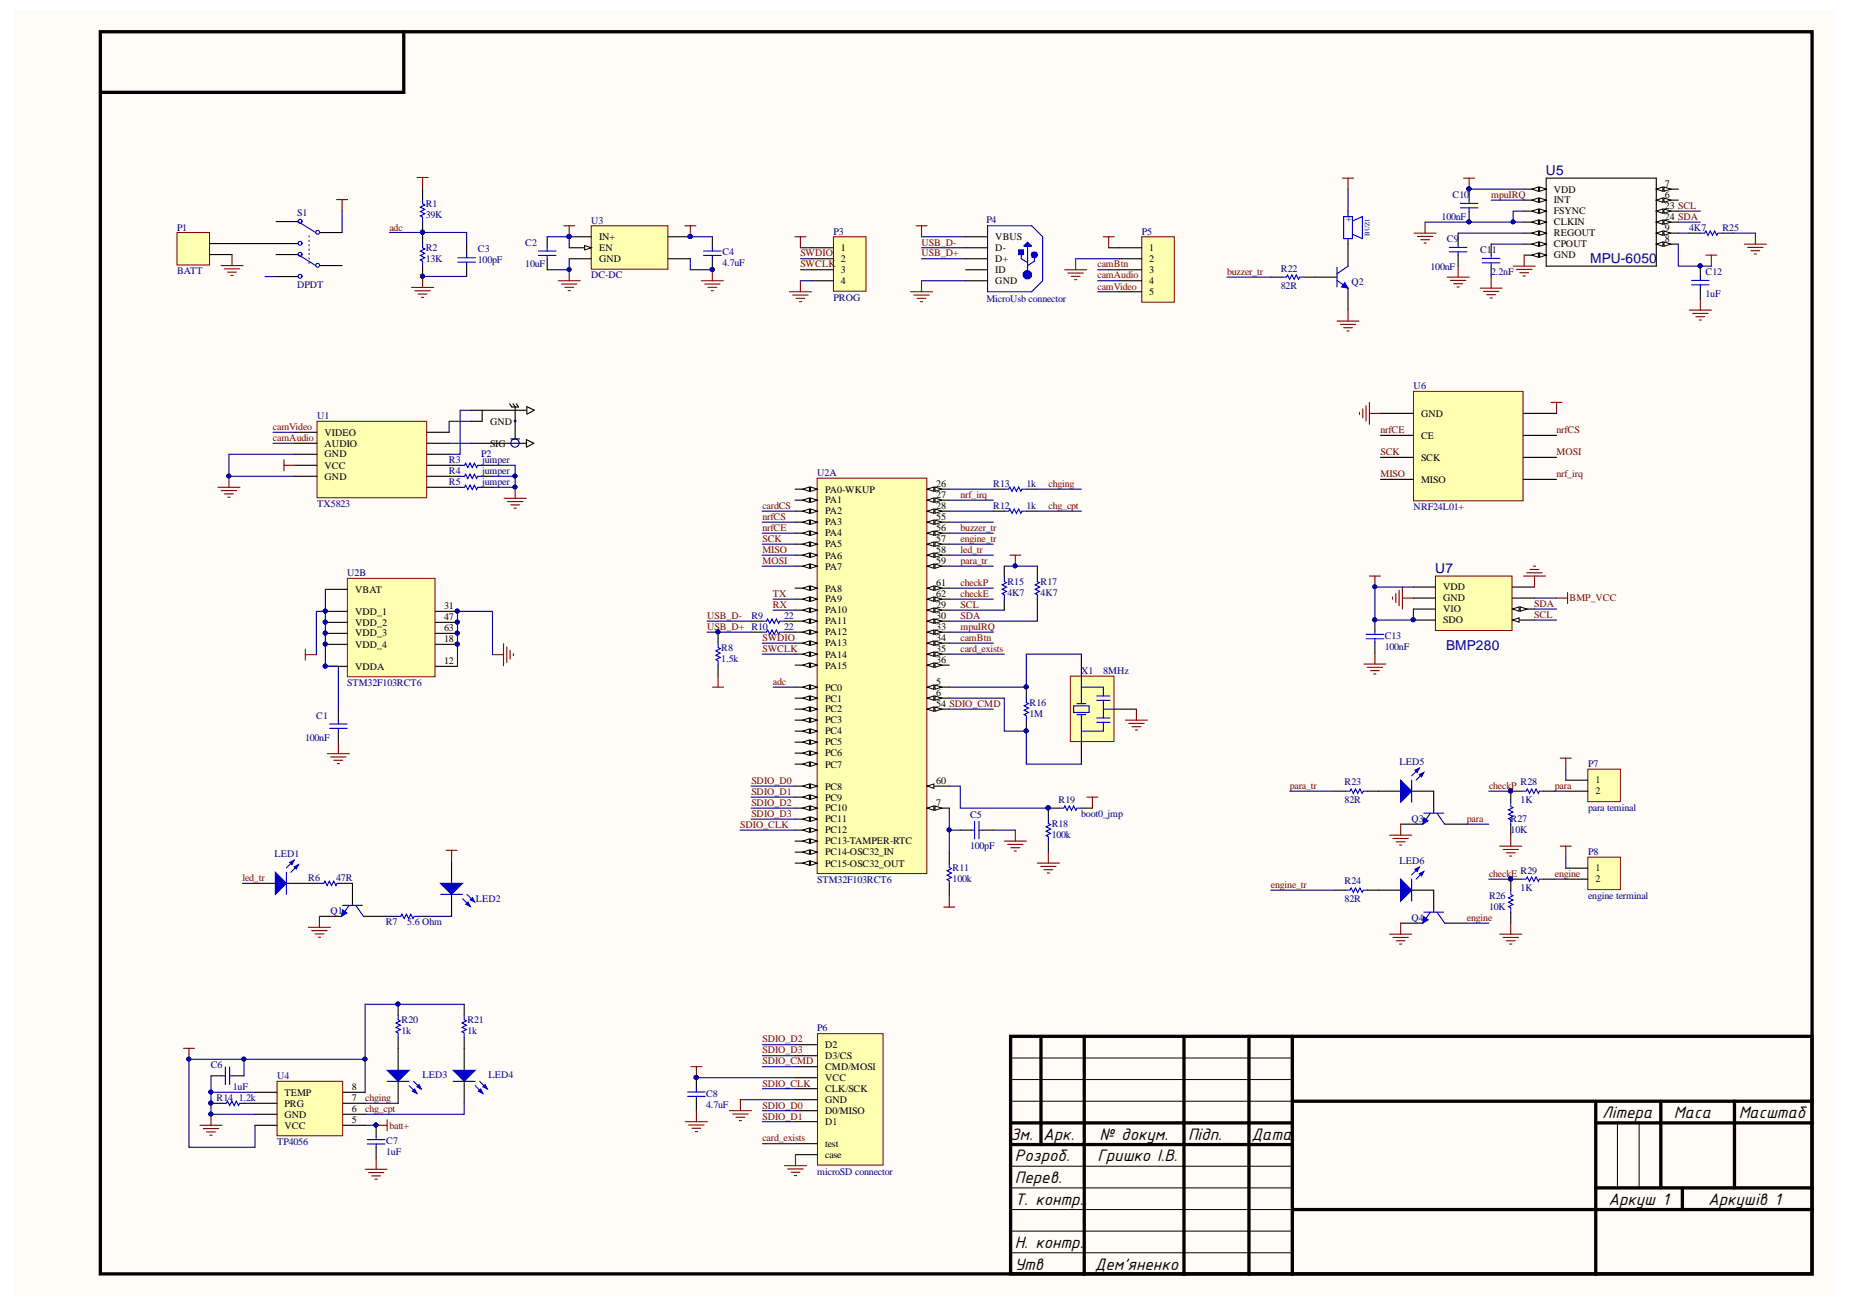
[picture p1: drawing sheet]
# Altium schematic sheet Shematic for Diplom.SchDoc
size 420 x 297 mm; Razrabotal: Гришко; Proveril: {Проверил}; Tkontr: {Т.контр}; Nkontr: {Н. контр.}; Utverdil: {Утвердил}; Oboznachenie: {Обозначение}; Naimenovanie: {Наименование}

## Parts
(Parts that share a designator on the sheet are numbered #1, #2 ... from top to bottom, then left to right.)
BUZ1  Buzzer  [BUZ12X7,6MM]  (value not drawn)
C1  100nF  [CAPC0603(1608)100_N]
C2  10uF  [CAPC0805(2012)100_L]
C3  100pF  [CAPC0805(2012)100_L]
C4  4.7uF  [CAPC0603(1608)100_N]
C5  100pF  [CAPC0805(2012)100_L]
C6  1uF  [CAP 0805 (2012) L]
C7  1uF  [CAP 0805 (2012) L]
C8  4.7uF  [CAPC0603(1608)100_N]
C9  100nF  [CAPC0603(1608)100_N]
C10  100nF  [CAPC0603(1608)100_N]
C11  2.2nF  [CAPC0603(1608)100_L]
C12  1uF  [CAPC0603(1608)100_L]
C13  100nF  [CAPC0603(1608)100_N]
LED1  0805 LED  [0805 LED]  (value not drawn)
LED2  3W LED  [3W LED red]  (value not drawn)
LED3  0805 LED  [0805 LED]  (value not drawn)
LED4  0805 LED  [0805 LED]  (value not drawn)
LED5  0805 LED  [0805 LED]  (value not drawn)
LED6  0805 LED  [0805 LED]  (value not drawn)
P1  BATT  [XH-2]
P2  IPX  [IPX]  (value not drawn)
P3  PROG  [PLS-4]
P4  MicroUsb connector  [MicroUsb connector]
P5  XH2.54-5  [XH2.54-5]  (value not drawn)
P6  microSD connector  [Micro SD holder + card]
P7  para teminal  [screw-con-2]
P8  engine terminal  [screw-con-2]
Q1  MMBT2222A  [INF-SOT23_M]  (value not drawn)
Q2  MMBT2222A  [INF-SOT23_M]  (value not drawn)
Q3  MMBT2222A  [INF-SOT23_L]  (value not drawn)
Q4  MMBT2222A  [INF-SOT23_N]  (value not drawn)
R1  39K  [6-0805_L]
R2  13K  [RESC0805(2012)_L]
R3  jumper  [RES 0603 (1608) L]
R4  jumper  [RES 0603 (1608) L]
R5  jumper  [RES 0603 (1608) L]
R6  47R  [RESC0805(2012)_N]
R7  5.6 Ohm  [RESC0805(2012)_M]
R8  1.5k  [RESC0603(1608)_N]
R9  22  [RESC0603(1608)_N]
R10  22  [RESC0603(1608)_N]
R11  100k  [RES 0603 (1608) L]
R12  1k  [RESC0805(2012)_N]
R13  1k  [RESC0805(2012)_N]
R14  1.2k  [RES 0805 (2012) L]
R15  4K7  [RESC0603(1608)_N]
R16  1M  [RES 0603 (1608) L]
R17  4K7  [RESC0603(1608)_N]
R18  100k  [RES 0603 (1608) L]
R19  boot0_jmp  [RES 0603 (1608) L]
R20  1k  [RESC0805(2012)_N]
R21  1k  [RESC0805(2012)_N]
R22  82R  [RESC0805(2012)_L]
R23  82R  [RESC0805(2012)_L]
R24  82R  [RESC0805(2012)_L]
R25  4K7  [RESC0603(1608)_N]
R26  10K  [RESC0805(2012)_L]
R27  10K  [RESC0805(2012)_L]
R28  1K  [RESC0805(2012)_L]
R29  1K  [RESC0805(2012)_L]
S1  DPDT  [DPDT  5.8mm SMD]
U1  TX5823  [TX5823]
U2#1  STM32F103RCT6  [STM-LQFP64_N]  (part A of 2)
U2#2  STM32F103RCT6  [STM-LQFP64_N]  (part B of 2)
U3  DC-DC  [DC-DC step up down S9]
U4  TP4056  [SOP-8 N pad]
U5  MPU-6050  [QFN-24-4MM2]
U6  NRF24L01+  [NRF24l01 ant]
U7  BMP280  [LGA-8 BMP280]
X1  8MHz  [MURA-CSTCE_G_A-3_V]

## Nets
3.3V: R8.2 R15.2 R17.2
batt+: C2.2 C7.2 S1.2 U3.4(IN+) U3.5(EN) U4.5(BAT)
BATTMEAS_VCC: R1.2
BMP_VCC: C13.2 U7.2(CSB) U7.5(SDO) U7.6(VIO) U7.8(VDD)
BUZZ_VCC: BUZ1.2
CAM_VCC: P5.1
CHARGE_VCC: C6.2 R20.2 R21.2 U4.4(VCC) U4.8(CE)
DC-DC_STAB: C4.2 U3.2(OUT+)
FPV_VCC: U1.4(VCC)
FUSE_VCC: P7.1 P8.1
GND: C1.1 C2.1 C3.1 C4.1 C5.1 C6.1 C7.1 C8.1 C9.1 C10.2 C11.1 C12.1 C13.1 P1.2 P3.4 P4.5(GND) P4.6(SHLD1) P4.7(SHLD2) P4.8(SHLD3) P4.9(SHLD4) P4.10(SHLD5) P4.11(SHLD6) P5.2 P6.0(case) P6.6(GND) Q1.2(E) Q2.2(E) Q3.2(E) Q4.2(E) R2.2 R3.2 R4.2 R5.2 R14.1 R18.1 R25.2 R26.1 R27.1 U1.3(GND) U1.5(GND) U2#2.12(VSSA) U2#2.18(VSS_4) U2#2.31(VSS_1) U2#2.47(VSS_2) U2#2.63(VSS_3) U3.1(GND) U3.3(GND) U4.1(TEMP) U4.3(GND) U4.PAD U5.1(CLKIN) U5.11(FSYNC) U5.18(GND) U6.1(GND) U7.1(GND) U7.7(GND) X1.2(GND)
LED_VCC: LED2.A
MICROSD_VCC: C8.2 P6.4(VCC)
MPU_VCC: C10.1 C12.2 U5.8(VLOGIC) U5.13(VDD)
NRF_VCC: U6.2(VCC)
STM_VCC: C1.2 R11.1 R19.1 U2#2.1(VBAT) U2#2.13(VDDA) U2#2.19(VDD_4) U2#2.32(VDD_1) U2#2.48(VDD_2) U2#2.64(VDD_3)
SWD_VCC: P3.1
USB_5V: P4.1(VBUS)
adc: C3.2 R1.1 R2.1 U2#1.8(PC0)
buzzer_tr: R22.1 U2#1.56(PB4)
camAudio: P5.4 U1.2(AUDIO)
camBtn: P5.3 U2#1.34(PB13)
camVideo: P5.5 U1.1(VIDEO)
card_exists: P6.9(test) U2#1.35(PB14)
cardCS: U2#1.16(PA2)
checkE: R26.2 R29.2 U2#1.62(PB9)
checkP: R27.2 R28.2 U2#1.61(PB8)
chg_cpt: LED4.2(K) R12.1 U4.6(STB)
chging: LED3.2(K) R13.1 U4.7(CHG)
engine: P8.2 Q4.3(C) R29.1
engine_tr: R24.1 U2#1.57(PB5)
led_tr: LED1.1(A) U2#1.58(PB6)
MISO: U2#1.22(PA6) U6.7(MISO)
MOSI: U2#1.23(PA7) U6.6(MOSI)
mpuIRQ: U2#1.33(PB12) U5.12(INT)
nrf_irq: U2#1.27(PB1) U6.8(IRQ)
nrfCE: U2#1.20(PA4) U6.3(CE)
nrfCS: U2#1.17(PA3) U6.4(CS)
para: P7.2 Q3.3(C) R28.1
para_tr: R23.1 U2#1.59(PB7)
RX: U2#1.43(PA10)
SCK: U2#1.21(PA5) U6.5(SCK)
SCL: R15.1 U2#1.29(PB10) U5.23(SCL) U7.4(SCL)
SDA: R17.1 U2#1.30(PB11) U5.24(SDA) U7.3(SDA)
SDIO_CLK: P6.5(CLK/SCK) U2#1.53(PC12)
SDIO_CMD: P6.3(CMD/MOSI) U2#1.54(PD2)
SDIO_D0: P6.7(D0/MISO) U2#1.39(PC8)
SDIO_D1: P6.8(D1) U2#1.40(PC9)
SDIO_D2: P6.1(D2) U2#1.51(PC10)
SDIO_D3: P6.2(D3/CS) U2#1.52(PC11)
SWCLK: P3.3 U2#1.49(PA14)
SWDIO: P3.2 U2#1.46(PA13)
TX: U2#1.42(PA9)
USB_D+: P4.3(D+) R8.1 R10.2
USB_D-: P4.2(D-) R9.2
NetBUZ1_1: BUZ1.1 Q2.3(C)
NetC5_2: C5.2 R11.2 U2#1.7(NRST)
NetC9_2: C9.2 U5.10(REGOUT)
NetC11_2: C11.2 U5.20(CPOUT)
NetLED1_2: LED1.2(K) R6.1
NetLED2_K: LED2.K R7.2
NetLED3_1: LED3.1(A) R20.1
NetLED4_1: LED4.1(A) R21.1
NetLED5_1: LED5.1(A) R23.2
NetLED5_2: LED5.2(K) Q3.1(B)
NetLED6_1: LED6.1(A) R24.2
NetLED6_2: LED6.2(K) Q4.1(B)
NetP1_1: P1.1 S1.3
NetP2_1: P2.1(GND) U1.11(GND)
NetP2_2: P2.2(GND) U1.9(GND)
NetP2_3: P2.3(SIG) U1.10(ANT)
NetQ1_1: Q1.1(B) R6.2
NetQ1_3: Q1.3(C) R7.1
NetQ2_1: Q2.1(B) R22.2
NetR3_1: R3.1 U1.8(CH3)
NetR4_1: R4.1 U1.7(CH2)
NetR5_1: R5.1 U1.6(CH1)
NetR9_1: R9.1 U2#1.44(PA11)
NetR10_1: R10.1 U2#1.45(PA12)
NetR12_2: R12.2 U2#1.28(PB2)
NetR13_2: R13.2 U2#1.26(PB0)
NetR14_2: R14.2 U4.2(PRG)
NetR16_1: R16.1 U2#1.6(PD1-OSC_OUT) X1.1(X1)
NetR16_2: R16.2 U2#1.5(PD0-OSC_IN) X1.3(X2)
NetR18_2: R18.2 R19.2 U2#1.60(BOOT0)
NetR25_1: R25.1 U5.9(AD0)

Not connected (* = marked no-connect by the designer): P4 4(ID); S1 1 4 5 6; U2#1 2(PC13-TAMPER-RTC) 3(PC14-OSC32_IN) 4(PC15-OSC32_OUT) 9(PC1) 10(PC2) 11(PC3) 14(PA0-WKUP) 15(PA1) 24(PC4) 25(PC5) 36(PB15) 37(PC6) 38(PC7) 41(PA8) 50(PA15) 55(PB3); U5 6(AUX_DA) 7(AUX_CL)
